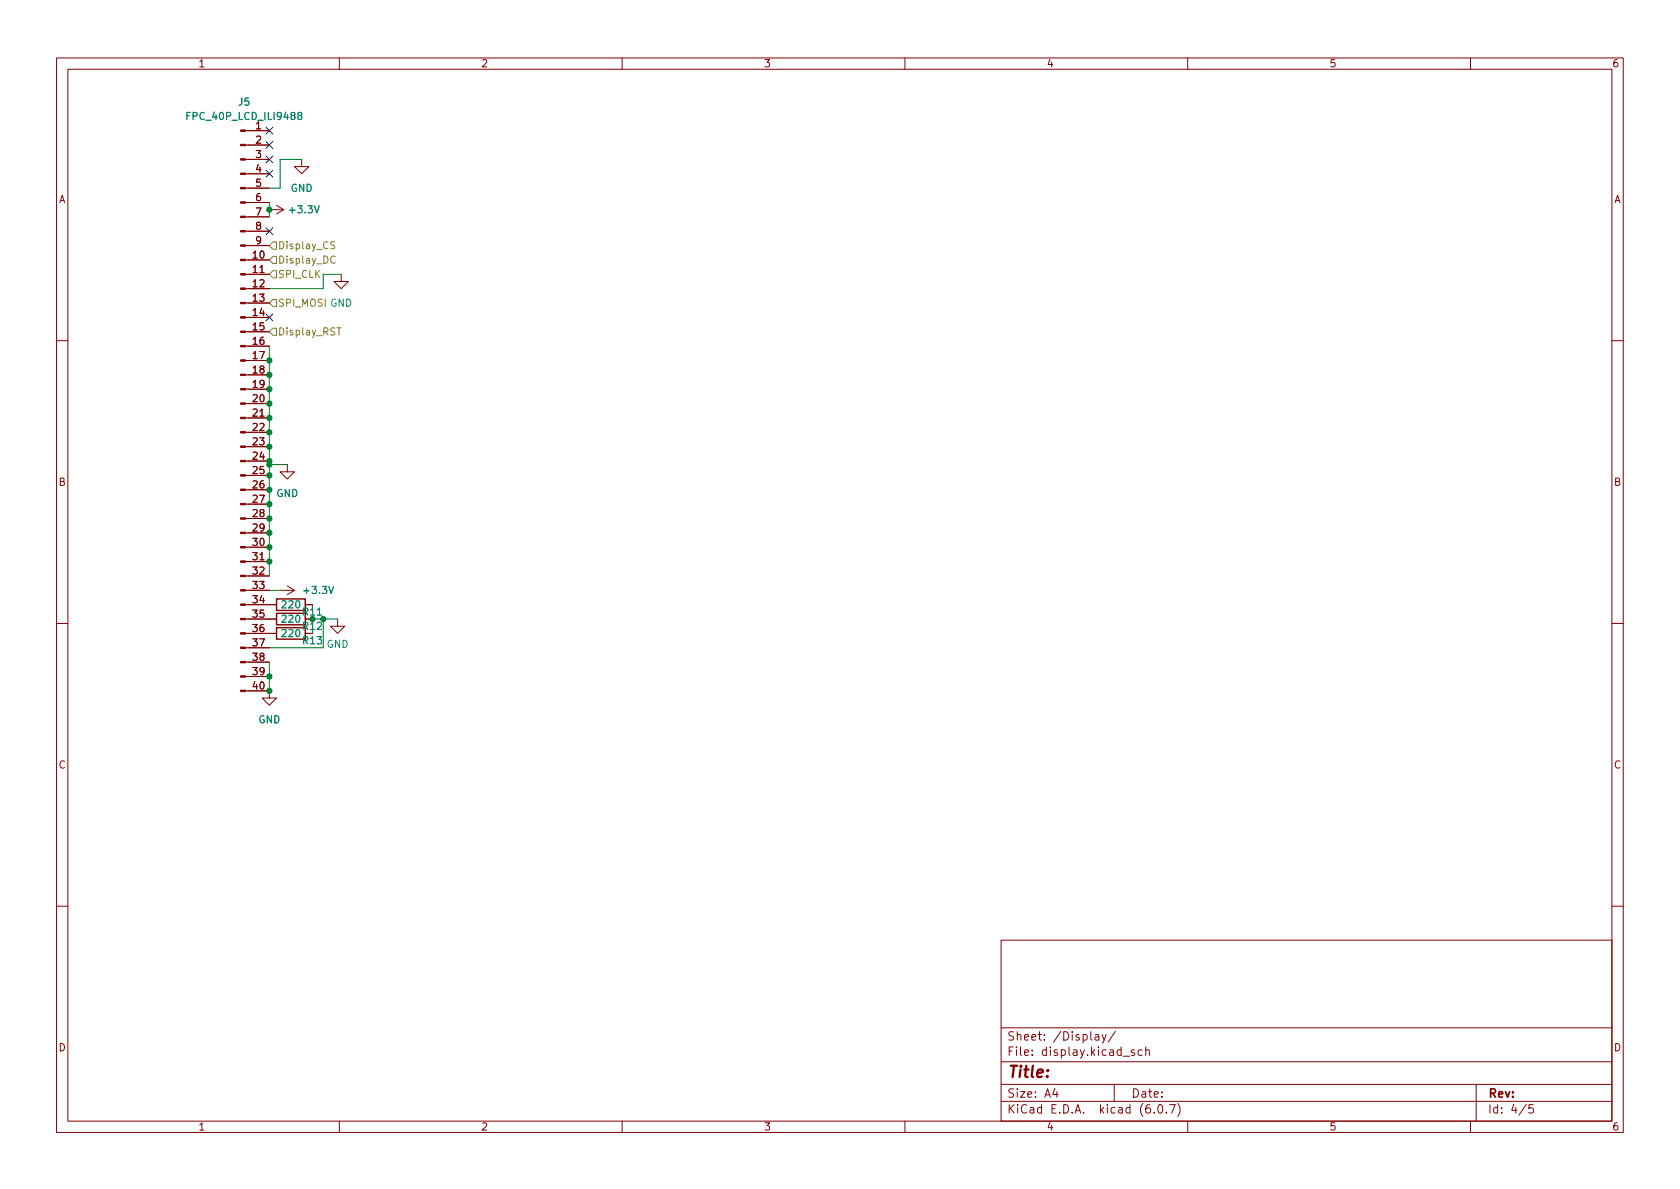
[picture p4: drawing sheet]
<svg xmlns="http://www.w3.org/2000/svg" width="297mm" height="210mm" viewBox="0 0 297 210" stroke-linecap="round" stroke-linejoin="round" font-family="sans-serif">
<g fill="none" stroke="#840000" stroke-width=".18">
<path d="M10 10.2h277v190.1h-277zM12 12.2h273v186.1h-273zM60 10.2v2M110 10.2v2M160 10.2v2M210 10.2v2M260 10.2v2M43.4 38.3h4.2M43.4 35.8h4.2M43.4 33.3h4.2M43.4 30.7h4.2M43.4 28.2h4.2"/>
<path d="M43.4 25.6h4.2M43.4 23.1h4.2M47.6 37.1h2.6M48.9 36.3l1.3 .8M50.2 37.1l-1.3 .7M53.3 28.2v1.3h1.3l-1.3 1.2-1.2-1.2h1.2M43.4 58.7h4.2M43.4 56.1h4.2M43.4 53.6h4.2M43.4 51h4.2M43.4 48.5h4.2M43.4 46h4.2"/>
<path d="M43.4 43.4h4.2M43.4 40.9h4.2M60.3 48.5v1.3h1.3l-1.3 1.2-1.2-1.2h1.2M10 60.2h2M43.4 79h4.2M43.4 76.4h4.2M43.4 73.9h4.2M43.4 71.4h4.2M43.4 68.8h4.2M43.4 66.3h4.2M43.4 63.7h4.2M43.4 61.2h4.2"/>
<path d="M285 60.2h2M43.4 99.3h4.2M43.4 96.8h4.2M43.4 94.2h4.2M43.4 91.7h4.2M43.4 89.1h4.2M43.4 86.6h4.2M43.4 84.1h4.2M43.4 81.5h4.2M50.8 82.2v1.2h1.3l-1.3 1.3-1.3-1.3h1.3M10 110.2h2M43.4 119.6h4.2"/>
<path d="M43.4 117.1h4.2M43.4 114.5h4.2M43.4 112h5.5M43.4 109.5h5.5M43.4 106.9h5.5M43.4 104.4h4.2M43.4 101.8h4.2M49.5 104.4h2.6M50.8 103.6l1.3 .8M52.1 104.4l-1.3 .8M54 112h1.2M54 109.5h1.2"/>
<path d="M54 106.9h1.2M59.7 109.5v1.2h1.3l-1.3 1.3-1.3-1.3h1.3M285 110.2h2M43.4 122.2h4.2v1.2h1.3l-1.3 1.3-1.2-1.3h1.2M10 160.2h2M177 166.3h108v32h-108zM285 160.2h2M60 198.3v2M110 198.3v2M160 198.3v2M177 194.8h108M177 191.8h108"/>
<path d="M177 187.8h108M177 181.8h108M186.5 192.5l-.4 1h1M186.9 193v1M193.6 183h.6l.1 .9M194.3 183.3l-.5 .1a.29 .29 0 0 0-.2 .2 .29 .29 0 0 0 .2 .3h.5M194.9 182.9l.3 1M195.6 182.9l-.5 1.4-.2 .1M197 191.8v3M197.2 182.4l-1.3 1.9M198.6 186.8h1.1M200.6 185.7l-.4-.1-.2 .2 .1 .3 .5 .1v.4h-.6"/>
<path d="M201.9 185.7l-.4-.1-.3 .3v.4l.2 .3h.5M202.6 185.8l.2-.2 .3 .1 .1 .9M202.6 185.1v1.5M204.1 196.7v.1M204.9 195.4l.2-.1a.81 .81 0 0 1 .6 .7 .81 .81 0 0 1-.3 .8h-.2a.81 .81 0 0 1-.6-.6 .81 .81 0 0 1 .3-.8zM206.2 196.7v.1M206.8 195.3h1l-.7 1.5M208.2 195.1a1.72 1.72 0 0 1 0 2.3M210 198.3v2M260 198.3v2M261 191.8v6.5M269.9 195.3l-1.3 1.9"/>
<path d="M271.1 195.3h-.7l-.1 .7 .2-.1 .5 .1 .2 .2-.1 .5-.2 .1-.6-.1"/>
</g>
<g fill="#840000" stroke="#840000" stroke-width=".18">
<path d="M42.5 122h.9v.3h-.9z"/>
<path d="M42.5 119.5h.9v.3h-.9z"/>
<path d="M42.5 117h.9v.2h-.9z"/>
<path d="M42.5 114.4h.9v.3h-.9z"/>
<path d="M42.5 111.9h.9v.2h-.9z"/>
<path d="M42.5 109.3h.9v.3h-.9z"/>
<path d="M42.5 106.8h.9v.3h-.9z"/>
<path d="M42.5 104.3h.9v.2h-.9z"/>
<path d="M42.5 101.7h.9v.3h-.9z"/>
<path d="M42.5 99.2h.9v.2h-.9z"/>
<path d="M42.5 96.6h.9v.3h-.9z"/>
<path d="M42.5 94.1h.9v.3h-.9z"/>
<path d="M42.5 91.6h.9v.2h-.9z"/>
<path d="M42.5 89h.9v.3h-.9z"/>
<path d="M42.5 86.5h.9v.2h-.9z"/>
<path d="M42.5 83.9h.9v.3h-.9z"/>
<path d="M42.5 81.4h.9v.3h-.9z"/>
<path d="M42.5 78.9h.9v.2h-.9z"/>
<path d="M42.5 76.3h.9v.3h-.9z"/>
<path d="M42.5 73.8h.9v.2h-.9z"/>
<path d="M42.5 71.2h.9v.3h-.9z"/>
<path d="M42.5 68.7h.9v.3h-.9z"/>
<path d="M42.5 66.2h.9v.2h-.9z"/>
<path d="M42.5 63.6h.9v.3h-.9z"/>
<path d="M42.5 61.1h.9v.2h-.9z"/>
<path d="M42.5 58.5h.9v.3h-.9z"/>
<path d="M42.5 56h.9v.3h-.9z"/>
<path d="M42.5 53.5h.9v.2h-.9z"/>
<path d="M42.5 50.9h.9v.3h-.9z"/>
<path d="M42.5 48.4h.9v.2h-.9z"/>
<path d="M42.5 45.8h.9v.3h-.9z"/>
<path d="M42.5 43.3h.9v.3h-.9z"/>
<path d="M42.5 40.8h.9v.2h-.9z"/>
<path d="M42.5 38.2h.9v.3h-.9z"/>
<path d="M42.5 35.7h.9v.2h-.9z"/>
<path d="M42.5 33.1h.9v.3h-.9z"/>
<path d="M42.5 30.6h.9v.3h-.9z"/>
<path d="M42.5 28.1h.9v.2h-.9z"/>
<path d="M42.5 25.5h.9v.3h-.9z"/>
<path d="M42.5 23h.9v.2h-.9z"/>
</g>
<path d="M33.7 19.9h-.6v1.2M33.1 20.5h.4M52.9 20.4l-.3-.2 .1-.2 .2-.1h.3l.2 .2-.1 .2-.5 .2-.2 .2 .1 .3 .2 .1h.2l.3-.2-.1-.4-.2-.1" fill="none" stroke="#008484" stroke-width=".18"/>
<path d="M48.9 111h5.1v2h-5.1zM48.9 108.5h5.1v2h-5.1zM48.9 105.9h5.1v2h-5.1z" fill="none" stroke="#840000" stroke-width=".25"/>
<path d="M47.6 53.6l.7-.6h.6v1.2h-.6zM47.6 58.7l.7-.7h.6v1.3h-.6zM47.6 48.5l.7-.6h.6v1.2h-.6zM47.6 46l.7-.7h.6v1.3h-.6zM48.3 42.8h.6v1.3h-.6l-.7-.7zM59.2 42.8l-.5-.1-.2 .2v.3l.6 .3 .1 .3-.2 .2-.5-.1M59.3 45.4a.6 .6 0 0 0-.9 .4 .6 .6 0 0 0 .6 .7l.3-.1M59.6 58h.7" fill="none" stroke="#848400" stroke-width=".18"/>
<path d="M47.6 35.8v2.5M53.3 28.2h-3.8v5.1h-1.9M60.3 48.5h-3.2v2.5h-9.5M47.6 61.2v40.6M47.6 82.2h3.2M47.6 117.1v5.1M47.6 104.4h1.9M55.2 109.5h4.5M55.2 106.9v5.1M57.1 109.5v5h-9.5" fill="none" stroke="#008400" stroke-width=".18"/>
<path d="M47 22.5l1.2 1.2M47 27.6l1.2 1.2M47 25l1.2 1.3M47 30.1l1.2 1.2M48.2 22.5l-1.2 1.2M48.2 27.6l-1.2 1.2M48.2 25l-1.2 1.3M48.2 30.1l-1.2 1.2M47 40.3l1.2 1.2M47 55.5l1.2 1.2M48.2 40.3l-1.2 1.2M48.2 55.5l-1.2 1.2" fill="none" stroke="#000084" stroke-width=".18"/>
<g fill="#008400" stroke="#008400" stroke-width=".18">
<circle cx="47.6" cy="99.3" r=".46"/>
<circle cx="47.6" cy="96.8" r=".46"/>
<circle cx="47.6" cy="89.1" r=".46"/>
<circle cx="47.6" cy="94.2" r=".46"/>
<circle cx="47.6" cy="91.7" r=".46"/>
<circle cx="47.6" cy="86.6" r=".46"/>
<circle cx="47.6" cy="119.6" r=".46"/>
<circle cx="47.6" cy="122.2" r=".46"/>
<circle cx="55.2" cy="109.5" r=".46"/>
<circle cx="57.1" cy="109.5" r=".46"/>
<circle cx="47.6" cy="82.2" r=".46"/>
<circle cx="47.6" cy="81.5" r=".46"/>
<circle cx="47.6" cy="84.1" r=".46"/>
<circle cx="47.6" cy="63.7" r=".46"/>
<circle cx="47.6" cy="66.3" r=".46"/>
<circle cx="47.6" cy="68.8" r=".46"/>
<circle cx="47.6" cy="71.4" r=".46"/>
<circle cx="47.6" cy="73.9" r=".46"/>
<circle cx="47.6" cy="76.4" r=".46"/>
<circle cx="47.6" cy="79" r=".46"/>
<circle cx="47.6" cy="37.1" r=".46"/>
</g>
<text font-size="2.8" fill="#840000" x="178" y="190.6">Title:</text>
<g font-size="2.1" fill="#840000">
<text x="178" y="184">Sheet: /Display/</text>
<text x="178" y="186.7">File: display.kicad_sch</text>
<text x="178" y="196.9">KiCad E.D.A. kicad (6.0.7)</text>
<text x="178" y="194.1">Size: A4</text>
<text x="200" y="194.1">Date:</text>
<text x="263" y="194.1">Rev:</text>
<text x="263" y="196.9">Id: 4/5</text>
</g>
<g font-size="1.8" fill="#840000">
<text x="35" y="11.9">1</text>
<text x="85" y="11.9">2</text>
<text x="135" y="11.9">3</text>
<text x="185" y="11.9">4</text>
<text x="235" y="11.9">5</text>
<text x="285" y="11.9">6</text>
<text x="45.2" y="22.9">1</text>
<text x="45.2" y="25.4">2</text>
<text x="45.2" y="27.9">3</text>
<text x="10.3" y="35.9">A</text>
<text x="45.2" y="30.5">4</text>
<text x="45.2" y="33">5</text>
<text x="45.2" y="35.6">6</text>
<text x="285.3" y="35.9">A</text>
<text x="45.2" y="38.1">7</text>
<text x="45.2" y="40.6">8</text>
<text x="44.7" y="45.7">10</text>
<text x="45.2" y="43.2">9</text>
<text x="44.7" y="48.3">11</text>
<text x="44.7" y="50.8">12</text>
<text x="44.7" y="53.3">13</text>
<text x="44.7" y="55.9">14</text>
<text x="44.7" y="58.4">15</text>
<text x="44.7" y="61">16</text>
<text x="44.7" y="63.5">17</text>
<text x="44.7" y="66">18</text>
<text x="44.7" y="68.6">19</text>
<text x="44.7" y="71.1">20</text>
<text x="44.7" y="73.7">21</text>
<text x="44.7" y="76.2">22</text>
<text x="44.7" y="78.7">23</text>
<text x="44.7" y="81.3">24</text>
<text x="44.7" y="83.8">25</text>
<text x="10.3" y="85.9">B</text>
<text x="44.7" y="86.4">26</text>
<text x="44.7" y="88.9">27</text>
<text x="285.3" y="85.9">B</text>
<text x="44.7" y="91.4">28</text>
<text x="44.7" y="94">29</text>
<text x="44.7" y="96.5">30</text>
<text x="44.7" y="99.1">31</text>
<text x="44.7" y="101.6">32</text>
<text x="44.7" y="104.1">33</text>
<text x="44.7" y="106.7">34</text>
<text x="44.7" y="109.2">35</text>
<text x="44.7" y="111.8">36</text>
<text x="44.7" y="114.3">37</text>
<text x="44.7" y="116.8">38</text>
<text x="44.7" y="119.4">39</text>
<text x="44.7" y="121.9">40</text>
<text x="10.3" y="135.9">C</text>
<text x="285.3" y="135.9">C</text>
<text x="10.3" y="185.9">D</text>
<text x="285.3" y="185.9">D</text>
<text x="35" y="199.9">1</text>
<text x="85" y="199.9">2</text>
<text x="135" y="199.9">3</text>
<text x="185" y="199.9">4</text>
<text x="235" y="199.9">5</text>
<text x="285" y="199.9">6</text>
</g>
<g font-size="1.8" fill="#008484">
<text x="33.5" y="21.2">FPC_40P_LCD_ILI9488</text>
<text x="42.2" y="18.7">J5</text>
<text x="51.4" y="33.9">GND</text>
<text x="51.4" y="37.7">+3.3V</text>
<text x="48.8" y="87.9">GND</text>
<text x="50" y="107.6">220</text>
<text x="53.9" y="105">+3.3V</text>
<text x="50" y="112.6">220</text>
<text x="50" y="110.1">220</text>
<text x="53.6" y="113.9">R13</text>
<text x="53.6" y="111.4">R12</text>
<text x="53.6" y="108.8">R11</text>
<text x="57.7" y="114.5">GND</text>
<text x="45.7" y="127.9">GND</text>
</g>
<g font-size="1.8" fill="#848400">
<text x="49.1" y="44.1">Display_CS</text>
<text x="49.1" y="46.6">Display_DC</text>
<text x="49.1" y="49.1">SPI_CLK</text>
<text x="49.1" y="54.2">SPI_MOSI GND</text>
<text x="49.1" y="59.3">Display_RST</text>
</g>
</svg>
